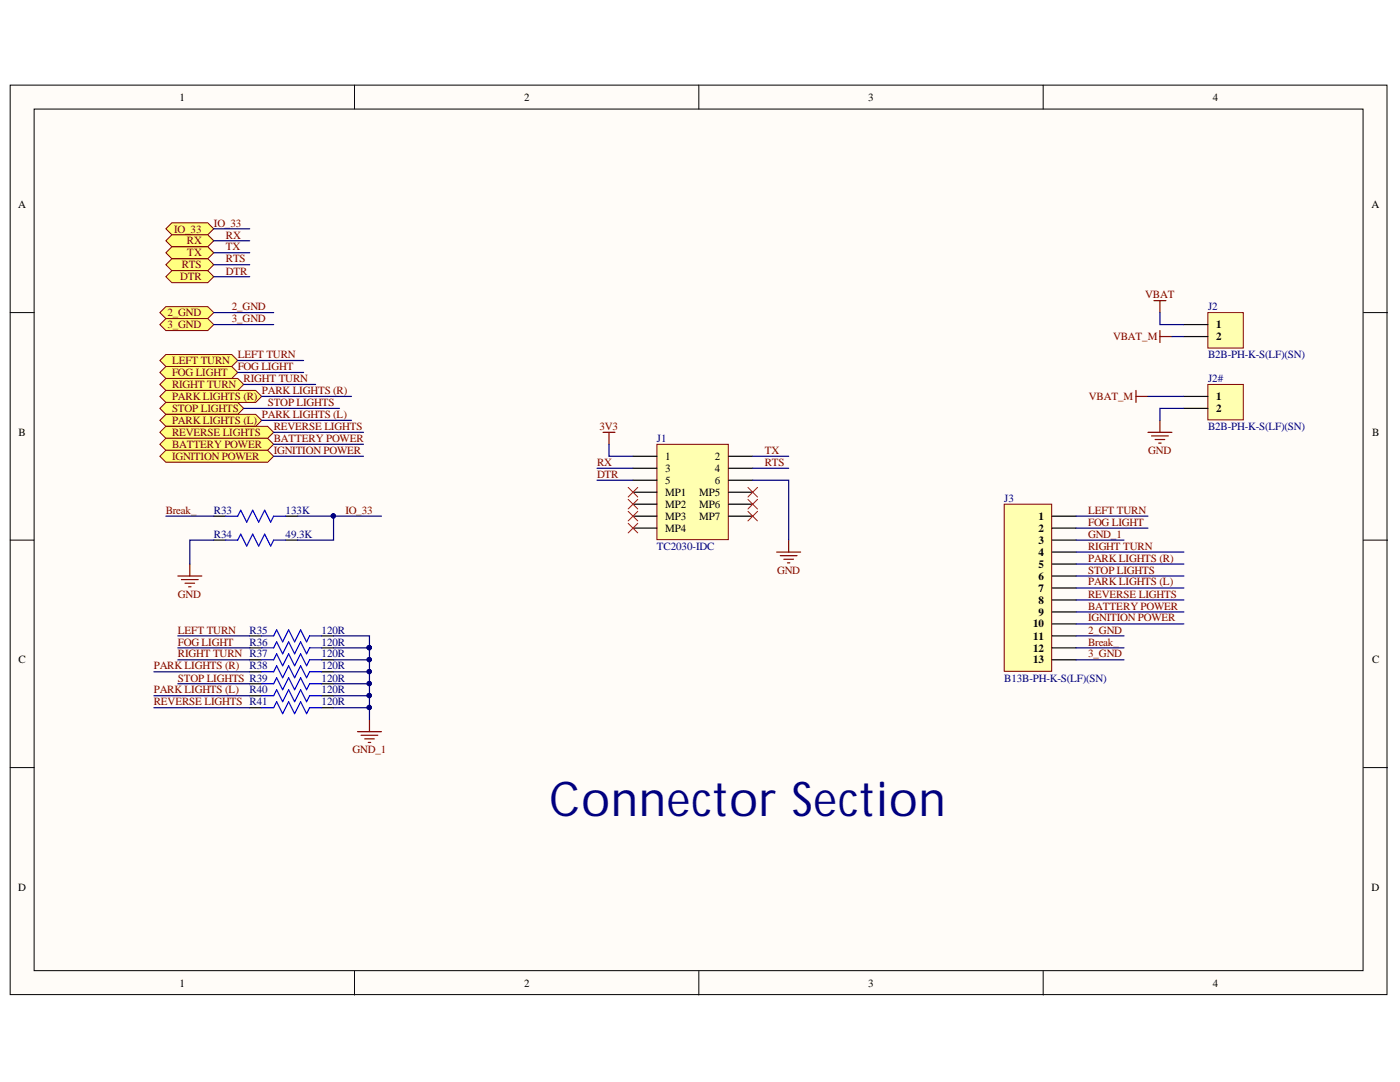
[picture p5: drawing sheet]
<svg xmlns="http://www.w3.org/2000/svg" width="279mm" height="216mm" viewBox="0 0 279 216" stroke-linecap="round" stroke-linejoin="round" font-family="sans-serif">
<g fill="#fffcf8" stroke="#000" stroke-width=".2">
<path d="M2 17h274.8v181.5h-274.8z"/>
<path d="M6.8 21.8h265.2v171.9h-265.2z"/>
</g>
<path d="M70.7 17v4.8M139.5 17v4.8M208.2 17v4.8M2 62.4h4.8M272.1 62.4h4.8M2 107.8h4.8M272.1 107.8h4.8M2 153.2h4.8M272.1 153.2h4.8M70.7 193.8v4.8M139.5 193.8v4.8M208.2 193.8v4.8" fill="none" stroke="#000" stroke-width=".2"/>
<path d="M42.7 107.8h2.4M42.7 103h2.4M57 107.8h2.4M57 103h2.4" fill="none" stroke="#000" stroke-width=".24"/>
<path d="M45.1 107.8h2.3l.6-1.2 1.2 2.4 1.2-2.4 1.2 2.4 1.2-2.4 1.2 2.4 .6-1.2h2.4M45.1 103h2.3l.6-1.2 1.2 2.4 1.2-2.4 1.2 2.4 1.2-2.4 1.2 2.4 .6-1.2h2.4" fill="none" stroke="#00f" stroke-width=".24"/>
<path d="M33.1 45.7l1.2-1.2h7.2l1.2 1.2-1.2 1.1h-7.2z" fill-rule="evenodd" fill="#ffff80" stroke="#800000" stroke-width=".2"/>
<path d="M131.1 88.7h14.2v19h-14.2z" fill="#ffffb0" stroke="#800000" stroke-width=".2"/>
<g fill="none" stroke="#000" stroke-width=".24">
<path d="M126.3 91h4.8M126.3 93.4h4.8M126.3 95.8h4.8M126.3 98.2h4.8M145.4 91h4.8M145.4 93.4h4.8M145.4 95.8h4.8M145.4 98.2h4.8M126.3 100.6h4.8M126.3 103h4.8M126.3 105.4h4.8M145.4 100.6h4.8"/>
<path d="M145.4 103h4.8"/>
</g>
<path d="M120.3 86.3h2.4M121.5 86.3v2.4" fill="none" stroke="#800000" stroke-width=".24"/>
<g fill="#ffff80" stroke="#800000" stroke-width=".2">
<path d="M33.1 48l1.2-1.2h7.2l1.2 1.2-1.2 1.2h-7.2z" fill-rule="evenodd"/>
<path d="M33.1 50.4l1.2-1.2h7.2l1.2 1.2-1.2 1.2h-7.2z" fill-rule="evenodd"/>
<path d="M33.1 52.8l1.2-1.2h7.2l1.2 1.2-1.2 1.2h-7.2z" fill-rule="evenodd"/>
<path d="M33.1 55.2l1.2-1.2h7.2l1.2 1.2-1.2 1.2h-7.2z" fill-rule="evenodd"/>
</g>
<g fill="none" stroke="#f00" stroke-width=".2">
<path d="M125.4 97.3l1.9 1.9M125.4 99.6l1.9 2M127.3 97.3l-1.9 1.9M127.3 99.6l-1.9 2M149.3 97.3l1.9 1.9M149.3 99.6l1.9 2M151.2 97.3l-1.9 1.9M151.2 99.6l-1.9 2M125.4 102l1.9 1.9M125.4 104.4l1.9 1.9M127.3 102l-1.9 1.9M127.3 104.4l-1.9 1.9"/>
<path d="M149.3 102l1.9 1.9M151.2 102l-1.9 1.9"/>
</g>
<path d="M226.7 77.9v2.4M226.7 79.1h2.4M155 110.2h4.8M155.7 110.9h3.4M156.4 111.6h1.9M157.2 112.3h.4M157.4 107.8v2.4" fill="none" stroke="#800000" stroke-width=".24"/>
<g fill="#ffff80" stroke="#800000" stroke-width=".2">
<path d="M31.9 62.4l1.2-1.2h8.4l1.2 1.2-1.2 1.2h-8.4z" fill-rule="evenodd"/>
<path d="M31.9 64.8l1.2-1.2h8.4l1.2 1.2-1.2 1.2h-8.4z" fill-rule="evenodd"/>
</g>
<g fill="none" stroke="#000" stroke-width=".24">
<path d="M49.8 126.9h2.4M49.8 129.3h2.4M49.8 131.7h2.4M49.8 134.1h2.4M49.8 136.4h2.4M49.8 138.8h2.4M64.2 126.9h2.4M64.2 129.3h2.4M64.2 131.7h2.4M64.2 134.1h2.4M64.2 136.4h2.4M64.2 138.8h2.4"/>
<path d="M49.8 141.2h2.4M64.2 141.2h2.4"/>
</g>
<path d="M52.2 126.9h2.4l.6-1.2 1.2 2.4 1.2-2.4 1.2 2.4 1.2-2.4 1.2 2.4 .6-1.2h2.4M52.2 131.7h2.4l.6-1.2 1.2 2.4 1.2-2.4 1.2 2.4 1.2-2.4 1.2 2.4 .6-1.2h2.4M52.2 136.4h2.4l.6-1.2 1.2 2.4 1.2-2.4 1.2 2.4 1.2-2.4 1.2 2.4 .6-1.2h2.4M52.2 129.3h2.4l.6-1.2 1.2 2.4 1.2-2.4 1.2 2.4 1.2-2.4 1.2 2.4 .6-1.2h2.4M52.2 134.1h2.4l.6-1.2 1.2 2.3 1.2-2.3 1.2 2.3 1.2-2.3 1.2 2.3 .6-1.1h2.4M52.2 138.8h2.4l.6-1.2 1.2 2.4 1.2-2.4 1.2 2.4 1.2-2.4 1.2 2.4 .6-1.2h2.4M52.2 141.2h2.4l.6-1.2 1.2 2.4 1.2-2.4 1.2 2.4 1.2-2.4 1.2 2.4 .6-1.2h2.4" fill="none" stroke="#00f" stroke-width=".24"/>
<g fill="#ffff80" stroke="#800000" stroke-width=".2">
<path d="M31.9 71.9l1.2-1.2h13.1l1.2 1.2-1.2 1.2h-13.1z" fill-rule="evenodd"/>
<path d="M31.9 74.3l1.2-1.2h13.1l1.2 1.2-1.2 1.2h-13.1z" fill-rule="evenodd"/>
<path d="M31.9 76.7l1.2-1.2h14.3l1.2 1.2-1.2 1.2h-14.3z" fill-rule="evenodd"/>
<path d="M31.9 79.1l1.2-1.2h17.9l1.2 1.2-1.2 1.2h-17.9z" fill-rule="evenodd"/>
<path d="M31.9 81.5l1.2-1.2h14.3l1.2 1.2-1.2 1.2h-14.3z" fill-rule="evenodd"/>
<path d="M31.9 83.9l1.2-1.2h17.9l1.2 1.2-1.2 1.2h-17.9z" fill-rule="evenodd"/>
<path d="M31.9 86.3l1.2-1.2h20.3l1.2 1.2-1.2 1.2h-20.3z" fill-rule="evenodd"/>
<path d="M31.9 88.7l1.2-1.2h20.3l1.2 1.2-1.2 1.2h-20.3z" fill-rule="evenodd"/>
<path d="M31.9 91l1.2-1.1h20.3l1.2 1.1-1.2 1.2h-20.3z" fill-rule="evenodd"/>
</g>
<g fill="none" stroke="#800000" stroke-width=".24">
<path d="M230.3 60h2.4M231.5 60v2.4M229.1 86.3h4.8M229.8 87h3.4M230.5 87.7h1.9M231.3 88.4h.4M231.5 83.9v2.4M35.5 114.9h4.8M36.2 115.7h3.4M36.9 116.4h1.9M37.6 117.1h.5M37.9 112.5v2.4"/>
<path d="M71.3 146h4.8M72.1 146.7h3.3M72.8 147.4h1.9M73.5 148.1h.5M73.7 143.6v2.4"/>
</g>
<path d="M241.1 76.7h7v7.1h-7z" fill="#ffffb0" stroke="#800000" stroke-width=".2"/>
<path d="M236.3 79.1h4.8M236.3 81.5h4.8" fill="none" stroke="#000" stroke-width=".24"/>
<path d="M241.1 62.4h7v7h-7z" fill="#ffffb0" stroke="#800000" stroke-width=".2"/>
<path d="M236.3 64.8h4.8M236.3 67.2h4.8" fill="none" stroke="#000" stroke-width=".24"/>
<path d="M231.5 66v2.4M231.5 67.2h2.4" fill="none" stroke="#800000" stroke-width=".24"/>
<path d="M200.4 100.6h9.5v33.4h-9.5z" fill="#ffffb0" stroke="#800000" stroke-width=".2"/>
<g fill="none" stroke="#000" stroke-width=".24">
<path d="M210 103h4.8M210 105.4h4.8M210 107.8h4.8M210 110.2h4.8M210 112.5h4.8M210 114.9h4.8M210 117.3h4.8M210 119.7h4.8M210 122.1h4.8M210 124.5h4.8M210 126.9h4.8M210 129.3h4.8"/>
<path d="M210 131.7h4.8"/>
</g>
<g fill="none" stroke="#000080" stroke-width=".24">
<path d="M42.7 45.7h7.1M42.7 48h7.1M42.7 50.4h7.1M42.7 52.8h7.1M42.7 55.2h7.1M42.7 62.4h11.9M42.7 64.8h11.9M47.4 71.9h13.2M47.4 74.3h13.2M48.6 76.7h14.4M52.2 79.1h18M229.1 79.1h7.2"/>
<path d="M231.5 62.4v2.4h4.8M233.9 67.2h2.4M48.6 81.5h19.2M52.2 83.9h18M54.6 91h17.9M54.6 86.3h17.9M54.6 88.7h17.9M119.2 93.4h7.1M119.2 95.8h7.1M121.5 88.7v2.3h4.8M150.2 95.8h7.2v12M150.2 93.4h7.2"/>
<path d="M150.2 91h7.2M236.3 81.5h-4.8v2.4M33.1 103h9.6M42.7 107.8h-4.8v4.7M59.4 103h7.2v4.8h-7.2M66.6 103h9.5M214.8 103h14.3M214.8 110.2h21.5M214.8 114.9h21.5M214.8 112.5h21.5M214.8 117.3h21.5M214.8 119.7h21.5"/>
<path d="M214.8 107.8h9.5M214.8 105.4h14.3M30.7 134.1h19.1M30.7 138.8h19.1M35.5 129.3h14.3M35.5 136.4h14.3M35.5 126.9h14.3M35.5 131.7h14.3M66.6 126.9h7.1v2.4M66.6 129.3h7.1M66.6 134.1h7.1M66.6 136.4h7.1"/>
<path d="M66.6 138.8h7.1M73.7 129.3v2.4h-7.1M73.7 131.7v11.9M214.8 129.3h9.5M214.8 122.1h21.5M214.8 124.5h21.5M214.8 126.9h9.5M214.8 131.7h9.5M30.7 141.2h19.1M66.6 141.2h7.1"/>
</g>
<g fill="#000080" stroke="#000080" stroke-width=".2">
<circle cx="66.5" cy="102.9" r=".43"/>
<circle cx="73.7" cy="129.2" r=".43"/>
<circle cx="73.7" cy="134" r=".43"/>
<circle cx="73.7" cy="136.4" r=".43"/>
<circle cx="73.7" cy="138.8" r=".43"/>
<circle cx="73.7" cy="141.2" r=".43"/>
<circle cx="73.7" cy="131.6" r=".43"/>
</g>
<text font-size="9.6" fill="#000080" x="109.6" y="162.9">Connector Section</text>
<g font-size="2.2">
<text x="35.9" y="20.1">1</text>
<text x="104.6" y="20.1">2</text>
<text x="173.3" y="20.1">3</text>
<text x="242" y="20.1">4</text>
<text x="3.6" y="41.6">A</text>
<text x="273.7" y="41.6">A</text>
<text x="242.7" y="65.5">1</text>
<text x="242.7" y="67.9">2</text>
<text x="242.7" y="79.8">1</text>
<text x="242.7" y="82.2">2</text>
<text x="3.7" y="87">B</text>
<text x="273.8" y="87">B</text>
<text x="132.8" y="91.8">1</text>
<text x="132.8" y="94.2">3</text>
<text x="142.7" y="91.8">2</text>
<text x="142.7" y="94.2">4</text>
<text x="132.8" y="96.5">5</text>
<text x="132.8" y="99">MP1</text>
<text x="132.8" y="101.4">MP2</text>
<text x="139.5" y="99">MP5</text>
<text x="139.5" y="101.4">MP6</text>
<text x="142.7" y="96.5">6</text>
<text x="132.8" y="103.7">MP3</text>
<text x="132.8" y="106.1">MP4</text>
<text x="139.5" y="103.7">MP7</text>
<text x="207.3" y="103.7">1</text>
<text x="207.3" y="106.1">2</text>
<text x="207.3" y="108.5">3</text>
<text x="207.3" y="110.9">4</text>
<text x="207.3" y="113.3">5</text>
<text x="207.3" y="115.6">6</text>
<text x="207.3" y="118.1">7</text>
<text x="206.2" y="125.2">10</text>
<text x="207.3" y="120.5">8</text>
<text x="207.3" y="122.8">9</text>
<text x="206.2" y="127.6">11</text>
<text x="206.2" y="130">12</text>
<text x="3.7" y="132.4">C</text>
<text x="206.2" y="132.4">13</text>
<text x="273.8" y="132.4">C</text>
<text x="3.6" y="177.8">D</text>
<text x="273.7" y="177.8">D</text>
<text x="35.9" y="196.9">1</text>
<text x="104.6" y="196.9">2</text>
<text x="173.3" y="196.9">3</text>
<text x="242" y="196.9">4</text>
</g>
<g font-size="2.2" fill="#800000">
<text x="34.8" y="46.4">IO_33</text>
<text x="42.7" y="45.2">IO_33</text>
<text x="45.1" y="47.6">RX</text>
<text x="36.3" y="53.5">RTS</text>
<text x="37.3" y="48.8">RX</text>
<text x="37.4" y="51.1">TX</text>
<text x="45.1" y="50">TX</text>
<text x="45.1" y="52.3">RTS</text>
<text x="35.9" y="56">DTR</text>
<text x="45.1" y="54.8">DTR</text>
<text x="228.6" y="59.5">VBAT</text>
<text x="33.4" y="63.1">2_GND</text>
<text x="33.4" y="65.5">3_GND</text>
<text x="46.3" y="61.9">2_GND</text>
<text x="46.3" y="64.3">3_GND</text>
<text x="47.4" y="71.4">LEFT TURN</text>
<text x="222.1" y="67.9">VBAT_M</text>
<text x="34.3" y="72.7">LEFT TURN</text>
<text x="34.3" y="75.1">FOG LIGHT</text>
<text x="34.3" y="77.4">RIGHT TURN</text>
<text x="47.4" y="73.9">FOG LIGHT</text>
<text x="48.6" y="76.2">RIGHT TURN</text>
<text x="34.3" y="79.8">PARK LIGHTS (R)</text>
<text x="34.3" y="82.2">STOP LIGHTS</text>
<text x="52.3" y="78.6">PARK LIGHTS (R)</text>
<text x="52.3" y="83.4">PARK LIGHTS (L)</text>
<text x="53.4" y="81.1">STOP LIGHTS</text>
<text x="217.3" y="79.8">VBAT_M</text>
<text x="34.3" y="84.6">PARK LIGHTS (L)</text>
<text x="34.3" y="87">REVERSE LIGHTS</text>
<text x="34.3" y="89.3">BATTERY POWER</text>
<text x="54.6" y="85.8">REVERSE LIGHTS</text>
<text x="54.6" y="88.2">BATTERY POWER</text>
<text x="119.7" y="85.8">3V3</text>
<text x="34.3" y="91.8">IGNITION POWER</text>
<text x="54.6" y="90.6">IGNITION POWER</text>
<text x="119.1" y="93">RX</text>
<text x="119.1" y="95.3">DTR</text>
<text x="152.6" y="90.6">TX</text>
<text x="152.6" y="93">RTS</text>
<text x="229.2" y="90.6">GND</text>
<text x="33.1" y="102.5">Break_</text>
<text x="68.9" y="102.5">IO_33</text>
<text x="217.2" y="107.3">GND_1</text>
<text x="217.2" y="102.5">LEFT TURN</text>
<text x="217.2" y="104.9">FOG LIGHT</text>
<text x="217.2" y="109.7">RIGHT TURN</text>
<text x="217.2" y="112.1">PARK LIGHTS (R)</text>
<text x="35.5" y="119.3">GND</text>
<text x="155.1" y="114.5">GND</text>
<text x="217.2" y="114.5">STOP LIGHTS</text>
<text x="217.2" y="119.3">REVERSE LIGHTS</text>
<text x="217.2" y="116.8">PARK LIGHTS (L)</text>
<text x="217.2" y="121.6">BATTERY POWER</text>
<text x="217.2" y="124">IGNITION POWER</text>
<text x="35.5" y="128.8">FOG LIGHT</text>
<text x="35.5" y="131.2">RIGHT TURN R37</text>
<text x="35.5" y="126.5">LEFT TURN</text>
<text x="217.2" y="128.8">Break_</text>
<text x="217.2" y="126.5">2_GND</text>
<text x="217.2" y="131.2">3_GND</text>
<text x="30.7" y="133.6">PARK LIGHTS (R)</text>
<text x="35.5" y="136">STOP LIGHTS R39</text>
<text x="30.7" y="140.7">REVERSE LIGHTS R41</text>
<text x="30.7" y="138.4">PARK LIGHTS (L)</text>
<text x="70.4" y="150.3">GND_1</text>
</g>
<g font-size="2.2" fill="#000080">
<text x="241.1" y="61.9">J2</text>
<text x="241.1" y="71.4">B2B-PH-K-S(LF)(SN)</text>
<text x="241.1" y="76.2">J2#</text>
<text x="131.1" y="88.2">J1</text>
<text x="241.1" y="85.8">B2B-PH-K-S(LF)(SN)</text>
<text x="200.4" y="100.2">J3</text>
<text x="42.7" y="107.3">R34</text>
<text x="42.7" y="102.5">R33</text>
<text x="57" y="107.3">49.3K</text>
<text x="57" y="102.5">133K</text>
<text x="131.1" y="109.7">TC2030-IDC</text>
<text x="49.8" y="126.5">R35</text>
<text x="49.8" y="128.8">R36</text>
<text x="64.2" y="126.5">120R</text>
<text x="64.2" y="128.8">120R</text>
<text x="64.2" y="131.2">120R</text>
<text x="49.8" y="133.6">R38</text>
<text x="64.2" y="133.6">120R</text>
<text x="64.2" y="136">120R</text>
<text x="200.4" y="136">B13B-PH-K-S(LF)(SN)</text>
<text x="49.8" y="138.4">R40</text>
<text x="64.2" y="138.4">120R</text>
<text x="64.2" y="140.7">120R</text>
</g>
</svg>
